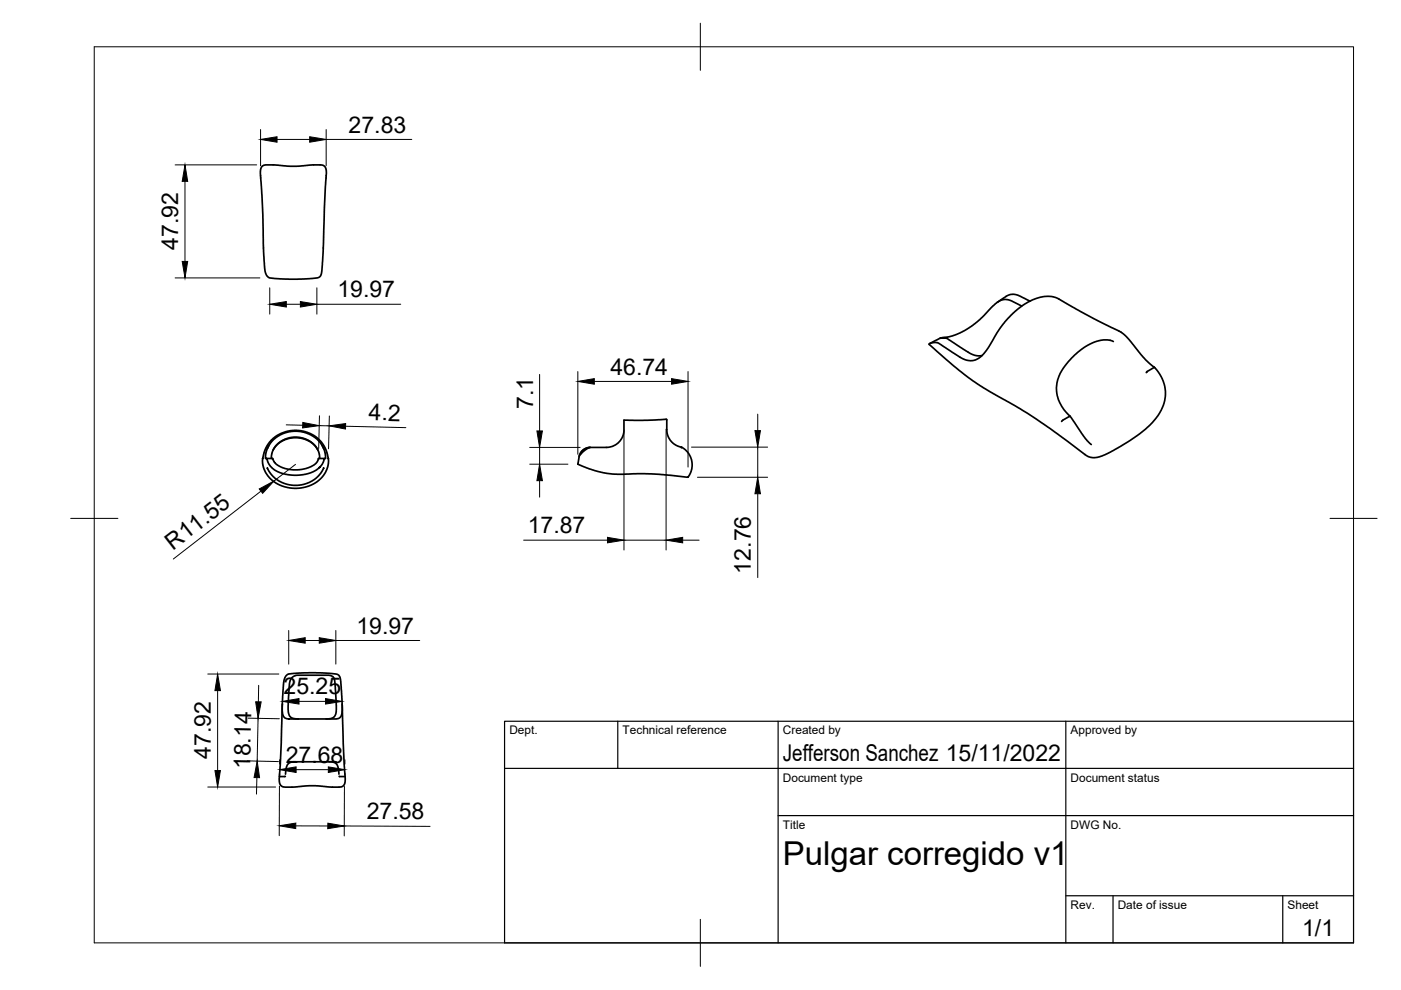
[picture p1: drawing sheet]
<svg xmlns="http://www.w3.org/2000/svg" width="297mm" height="210mm" viewBox="0 0 297 210" stroke-linecap="round" stroke-linejoin="round" font-family="sans-serif">
<!-- layer: Visible -->
<g fill="none" stroke="#000" stroke-width=".36">
<path d="M55.2 37.2v.1M55.5 35.3l.8-.3 5.2 .3 6.6-.3 .5 .1 .4 .4 .2 1.4-.4 7.3-.3 9.9-.3 3.7-.2 .6-.4 .4-3.6 .4-4.6-.1-2.3-.2-.6-.6-.4-1.2-.2-3-.2-8.5-.5-8.7 .1-1.1zM69.2 37.2v.1M199.3 71.7l-2.2 1.1M216.6 64.9l-2.8-1.3-.8-.1-.8 .2-1.6 1.1-2.9 3-2.6 1.9-3.1 1.5-2.7 .5 1.6 .1 5.3 3.4 1.1 .3 .9-.1M218.4 63.9l-2.6-1.3-1.1-.2-1.2 .3-2 1.4M236.1 72.4l-1.3-.3-1.4 .1-1.6 .4-1.8 .9-1.6 1.3-1.7 1.6-1.4 1.9-.8 1.5a7.4 7.4 0 0 0 2.4 8.5M244.8 77.9l-2-1.7-4.3-5.2a7.6 7.6 0 0 0-2.9-1.6l-6.3-3.2-5.2-3-1.9-.4-1.7 .2-1.7 .6-1.5 .8-1.7 1.3-1.3 1.2-2 2.4-2.6 4.2-1.3 1.7a3.6 3.6 0 0 1-5.1 .4l-4.4-2.9-.7-.1-1.2 .3 4.7 4.3 4.4 3.4 3.7 2.4 8.9 5.2 4 2.7 7.4 5.5a4.1 4.1 0 0 0 4.6-.2l4.5-2.6 3-2.1a10.9 10.9 0 0 0 4.9-7.5v-1.2l-.5-2-.8-1.6-.6-.9-.4-.4-1.6 .9-.2 .2M56.5 97.2h1.3l.5 1 .9 .6 1.2 .5 1.8 .3 1.7-.1 1.5-.3 1.5-.9 .6-1.1h1.3l-.2 .8-.6 .9-.9 .8-1.4 .6-1.4 .3-2 .2-1.3-.2-1.6-.4-1.3-.6-.8-.8-.7-1.6-.3-.1 .2-1.5 .6-1.4 .9-1 1.4-1 1.5-.6 1.3-.2 1.5 .1 1.5 .4 1.1 .5 .9 .7 .9 1 .6 1.2 .3 1.4v.5h-.2M56.7 99.2l.9 1.5 1.3 1.1 1.7 .8 1.6 .3 2.2-.2 1.7-.7 1.4-1.1 1.1-1.7M57 94.5l-.3 .6M57.6 97.2v-.8l.3-.9 1.1-1.5 1.4-.9 1.9-.4 2 .2 1.9 1 .8 .8 .4 .8 .3 .9v.8"/>
<path d="M57.6 93.2l1.9-1.3 1.1-.4 1.4-.2 2.2 .1 2.3 .9 .8 .6 .9 .9 .7 1 .5 1.3 .2 1.2v.9l-.2 1.2-.5 .9-.7 1-1.1 .9-1.5 .8-1.4 .4-1.2 .1h-1.6l-1.5-.4-1.4-.7-1.3-1.1-.8-1-.5-.9-.2-1.2v-.9l.5-1.8 .6-1.3zM57.9 95.4l.7-1 1.1-.8 1.4-.6 1.2-.2 1.8 .2 1.6 .6 1.1 .9 .6 .9M68.3 94.5l.3 .6M125.1 94.9l-1.3 .4-.5 .5-.2 .5M125.2 94.9l-.8 .1-.8 .4-.5 .6-.3 .8M144.4 94.9l.1-.1 .5 .3 .8 .8 .8 1.7 .1 1.9-.8 1.6M144.5 94.8l-1.5-.6-.8-.7-.5-.8-.3-1-.1-2.8-4 .2h-5v2.3l-.2 .9-.4 .9-.6 .7-1.2 .7-.9 .2-3.9 .1-.5 .2-1.2 .9-.6 .7-.3 1.7 3.6 1.4 2.6 .6 2.2 .2 7.1-.1 7.8 .7M226.9 88.3l-1.8 1.1M226.9 88.3l2.9 4.3 1.6 1.6M145.9 101.1l-.1 .1M59.9 149.3l-.3 8.3-.4 7.8 .1 .6 .3 .6 .8 .3 5.1-.3 6.5 .3 .6-.1 .3-.4 .2-.4 .1-1-.4-7.4-.3-8.3M60.7 143.3l.6-.4 4.2-.3 4.7 .2 1.1 .1 .5 .2 .3 .4 .1 .9 .3 4.6v2.2l-.3 .9-.9 .3h-10.1l-.9-.2-.4-.8-.1-1.9 .3-4.8 .3-1z"/>
<path d="M63.3 152.4l-1.1-.1-.6-.2-.4-1-.1-1.5 .2-4.4 .4-1.3 .5-.5 .7-.2h6.8l.8 .2 .4 .7 .4 6.7-.2 .8-.3 .5-.8 .3h-.9M59.2 164.6h1.3M61.1 161.5h10.2M62.7 161.5l-1 .1-.7 .4-.3 .9-.2 1.2M69.7 161.5l1 .1 .7 .4 .3 .9 .2 1.2M73.2 164.6h-1.3"/>
</g>
<!-- layer: BORDER -->
<path d="M20 9.9h267v190h-267zM148.5 4.9v10M15 109.9h10M282 109.9h10M148.5 194.9v10" fill="none" stroke="#000" stroke-width=".21"/>
<!-- layer: TITLEBLOCK -->
<path d="M107 152.9h180v47h-180zM131 152.9v10M165 152.9v47M226 152.9v47M107 162.9h180M165 172.9h122M226 189.9h61M236 189.9v10M272 189.9v10" fill="none" stroke="#000" stroke-width=".25"/>
<!-- layer: FD_Dimensions -->
<g fill="none" stroke="#000" stroke-width=".21">
<path d="M37.1 35h17.3M39.2 38.5v16.9M55.2 27.5v7.7M58.7 29.6h7M69.2 27.5v7.7M69.2 29.6h18.1M37.1 58.9h18M57.2 61v5.6M60.7 64.5h3M67.2 61v5.6M67.2 64.5h17.8M114.4 79.4v12"/>
<path d="M122.5 78.8v17.5M145.9 78.8v20.2M60.7 90.1l3.5 .1M62.7 98.5l-4.6 3.5M67.7 90.2l2.1 .1M67.7 88.2l-.1 6.9M69.8 88.2l-.1 7M73.3 90.4l12.7 .3M112.3 98.4h8.1M112.3 94.9h10.7M114.4 94.9v3.5M126 80.9h16.4"/>
<path d="M132.3 91.2v25.4M141.2 91v25.6M146.6 94.8h16.2M160.7 87.8v3.5M160.7 94.8v6.4M55.3 104.1l-18.6 14.4M111 114.5h17.8M114.4 101.9v3.5M132.3 114.5h8.9M144.7 114.5h3.5M147.9 101.2h14.9M160.7 104.7v17.8"/>
<path d="M61.2 133.7v7.1M64.7 135.8h3M71.2 133.7v7.1M71.2 135.8h17.8M44 142.9h15.1M46.1 146.4v17M52.6 152.3l6.6 .1M54.7 152.3l-.2 9.1M54.8 145.3v3.5M59.9 150.8h.1M63.4 148.7h5.6M72.5 150.8h.1"/>
<path d="M44 166.9h14.4M52.4 161.3l6.6 .2M54.5 164.9l-.1 3.5M59.2 166.7v10.5M59.3 161.1v.9M62.7 175.1h6.8M62.8 163.2h6.8M73 175.1l18.2 .1M73 166.7v10.5M73.1 161.1v.9"/>
</g>
<g fill="#000" stroke="#000" stroke-width=".21">
<path d="M39.2 35l.6 3.5h-1.2zM55.2 29.6l3.5-.6v1.2zM65.7 29l3.5 .6-3.5 .6zM38.6 55.4h1.2l-.6 3.5zM57.2 64.5l3.5-.6v1.2zM63.7 63.9l3.5 .6-3.5 .6zM64.2 89.6l3.5 .6-3.5 .5zM69.8 90.3l3.5-.5v1.2zM113.8 91.4h1.2l-.6 3.5zM122.5 80.9l3.5-.6v1.2zM142.4 80.3l3.5 .6-3.5 .6zM160.1 91.3h1.1l-.5 3.5z"/>
<path d="M55 103.7l3.1-1.7-2.4 2.6zM114.4 98.4l.6 3.5h-1.2zM128.8 113.9l3.5 .6-3.5 .6zM141.2 114.5l3.5-.6v1.2zM160.7 101.2l.5 3.5h-1.1zM61.2 135.8l3.5-.6v1.2zM67.7 135.2l3.5 .6-3.5 .6zM46.1 142.9l.6 3.5h-1.1zM54.2 148.8h1.2l-.7 3.5zM59.9 148.7l3.5-.6v1.2zM69 148.1l3.5 .6-3.5 .6zM45.6 163.4h1.1l-.6 3.5z"/>
<path d="M54.5 161.4l.5 3.5h-1.1zM59.2 175.1l3.5-.6v1.2zM59.3 163.2l3.5-.6v1.2zM69.5 174.5l3.5 .6-3.5 .6zM69.6 162.6l3.5 .6-3.5 .6z"/>
</g>
<text font-size="7" x="166" y="183.4">Pulgar corregido v1</text>
<g font-size="4.9">
<text x="73.9" y="28.1">27.83</text>
<text x="37.8" y="53" transform="rotate(-90 37.8 53)">47.92</text>
<text x="71.5" y="63">19.97</text>
<text x="129.4" y="79.4">46.74</text>
<text x="78.1" y="89.1" transform="rotate(1 78.1 89.1)">4.2</text>
<text x="113" y="86.7" transform="rotate(-90 113 86.7)">7.1</text>
<text x="111.9" y="113.1">17.87</text>
<text x="36.7" y="116.7" transform="rotate(-38 36.7 116.7)">R11.55</text>
<text x="159.2" y="121.6" transform="rotate(-90 159.2 121.6)">12.76</text>
<text x="75.6" y="134.3">19.97</text>
<text x="60.1" y="147.2">25.25</text>
<text x="44.7" y="160.9" transform="rotate(-90 44.7 160.9)">47.92</text>
<text x="60.6" y="161.7">27.68</text>
<text x="166" y="161.4">Jefferson Sanchez 15/11/2022</text>
<text x="53" y="163.1" transform="rotate(-89 53 163.1)">18.14</text>
<text x="77.8" y="173.7">27.58</text>
<text x="276.1" y="198.6">1/1</text>
</g>
<g font-size="2.5">
<text x="108" y="155.7">Dept.</text>
<text x="132" y="155.7">Technical reference</text>
<text x="166" y="155.7">Created by</text>
<text x="227" y="155.7">Approved by</text>
<text x="166" y="165.7">Document type</text>
<text x="227" y="165.7">Document status</text>
<text x="166" y="175.7">Title</text>
<text x="227" y="175.7">DWG No.</text>
<text x="227" y="192.7">Rev.</text>
<text x="237" y="192.7">Date of issue</text>
<text x="273" y="192.7">Sheet</text>
</g>
</svg>
